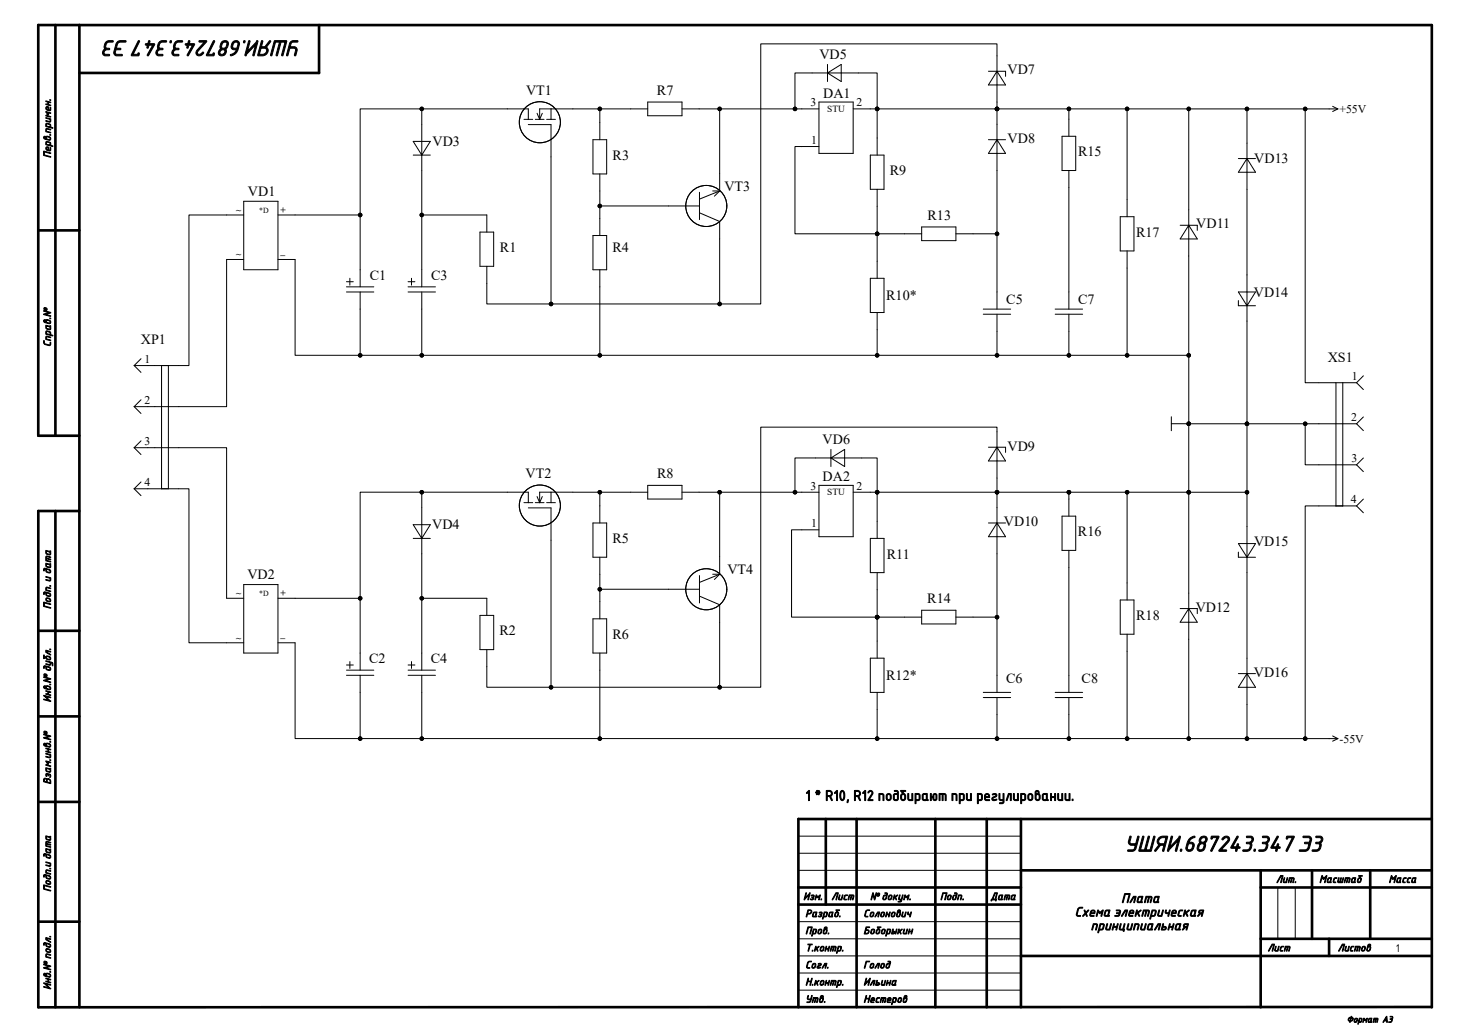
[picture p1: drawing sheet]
# Altium schematic sheet Плата 347.SchDoc
size 420 x 297 mm; SheetNumber: 2; SheetTotal: 5

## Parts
C1  Полярный конденсатор  (value not drawn)
C2  Полярный конденсатор  (value not drawn)
C3  Полярный конденсатор  (value not drawn)
C4  Полярный конденсатор  (value not drawn)
C5  Конденсатор  (value not drawn)
C6  Конденсатор  (value not drawn)
C7  Конденсатор  (value not drawn)
C8  Конденсатор  (value not drawn)
DA1  Микросхема  (value not drawn)
DA2  Микросхема  (value not drawn)
R1  Резистор  (value not drawn)
R2  Резистор  (value not drawn)
R3  Резистор  (value not drawn)
R4  Резистор  (value not drawn)
R5  Резистор  (value not drawn)
R6  Резистор  (value not drawn)
R7  Резистор  (value not drawn)
R8  Резистор  (value not drawn)
R9  Резистор  (value not drawn)
R10*  Резистор  (value not drawn)
R11  Резистор  (value not drawn)
R12*  Резистор  (value not drawn)
R13  Резистор  (value not drawn)
R14  Резистор  (value not drawn)
R15  Резистор  (value not drawn)
R16  Резистор  (value not drawn)
R17  Резистор  (value not drawn)
R18  Резистор  (value not drawn)
VD1  Диодный мост  (value not drawn)
VD2  Диодный мост  (value not drawn)
VD3  Диод  (value not drawn)
VD4  Диод  (value not drawn)
VD5  Диод  (value not drawn)
VD6  Диод  (value not drawn)
VD7  Стабилитрон  (value not drawn)
VD8  Диод  (value not drawn)
VD9  Стабилитрон  (value not drawn)
VD10  Диод  (value not drawn)
VD11  Стабилитрон  (value not drawn)
VD12  Стабилитрон  (value not drawn)
VD13  Диод  (value not drawn)
VD14  Стабилитрон  (value not drawn)
VD15  Стабилитрон  (value not drawn)
VD16  Диод  (value not drawn)
VT1  Индуцированный транзистор  (value not drawn)
VT2  Индуцированный транзистор  (value not drawn)
VT3  Транзистор  (value not drawn)
VT4  Транзистор  (value not drawn)
XP1  Вилка 4 пин  (value not drawn)
XS1  Розетка 4 пин  (value not drawn)

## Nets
+55V: DA1.2 R9.2 R15.1 R17.1 VD5.2 VD7.2 VD8.1 VD11.1 VD13.1 XS1.1
-55V: C2.2 C4.2 C6.2 C8.1 R6.1 R12*.1 R18.2 VD2.2 VD12.2 VD16.2 XS1.4
GND: C1.2 C3.2 C5.2 C7.1 DA2.2 R4.1 R10*.1 R11.2 R16.1 R17.2 R18.1 VD1.2 VD6.2 VD9.2 VD10.1 VD11.2 VD12.1 VD14.1 VD15.2 XS1.2 XS1.3
NetC1_1: C1.1 VD1.3 VD3.2 VT1.2
NetC2_1: C2.1 VD2.3 VD4.2 VT2.2
NetC3_1: C3.1 R1.2 VD3.1
NetC4_1: C4.1 R2.2 VD4.1
NetC5_1: C5.1 R13.1 VD8.2
NetC6_1: C6.1 R14.1 VD10.2
NetC7_2: C7.2 R15.2
NetC8_2: C8.2 R16.2
NetDA1_1: DA1.1 R9.1 R10*.2 R13.2
NetDA1_3: DA1.3 R7.1 VD5.1 VT3.2
NetDA2_1: DA2.1 R11.1 R12*.2 R14.2
NetDA2_3: DA2.3 R8.1 VD6.1 VT4.2
NetR1_1: R1.1 VD7.1 VT1.1 VT3.3
NetR2_1: R2.1 VD9.1 VT2.1 VT4.3
NetR3_1: R3.1 R4.2 VT3.1
NetR3_2: R3.2 R7.2 VT1.3
NetR5_1: R5.1 R6.2 VT4.1
NetR5_2: R5.2 R8.2 VT2.3
NetVD1_1: VD1.1 XP1.1
NetVD1_3: VD1.3 XP1.2
NetVD2_1: VD2.1 XP1.3
NetVD2_3: VD2.3 XP1.4
NetVD13_2: VD13.2 VD14.2
NetVD15_1: VD15.1 VD16.1

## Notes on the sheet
- УШЯИ.687243.347 Э3
- 1 * R10, R12 подбирают при регулировании.
- Солонович
- Плата
- Схема электрическая
- Боборыкин
- принципиальная
- 1
- Голод
- Нестеров
- Ильина
